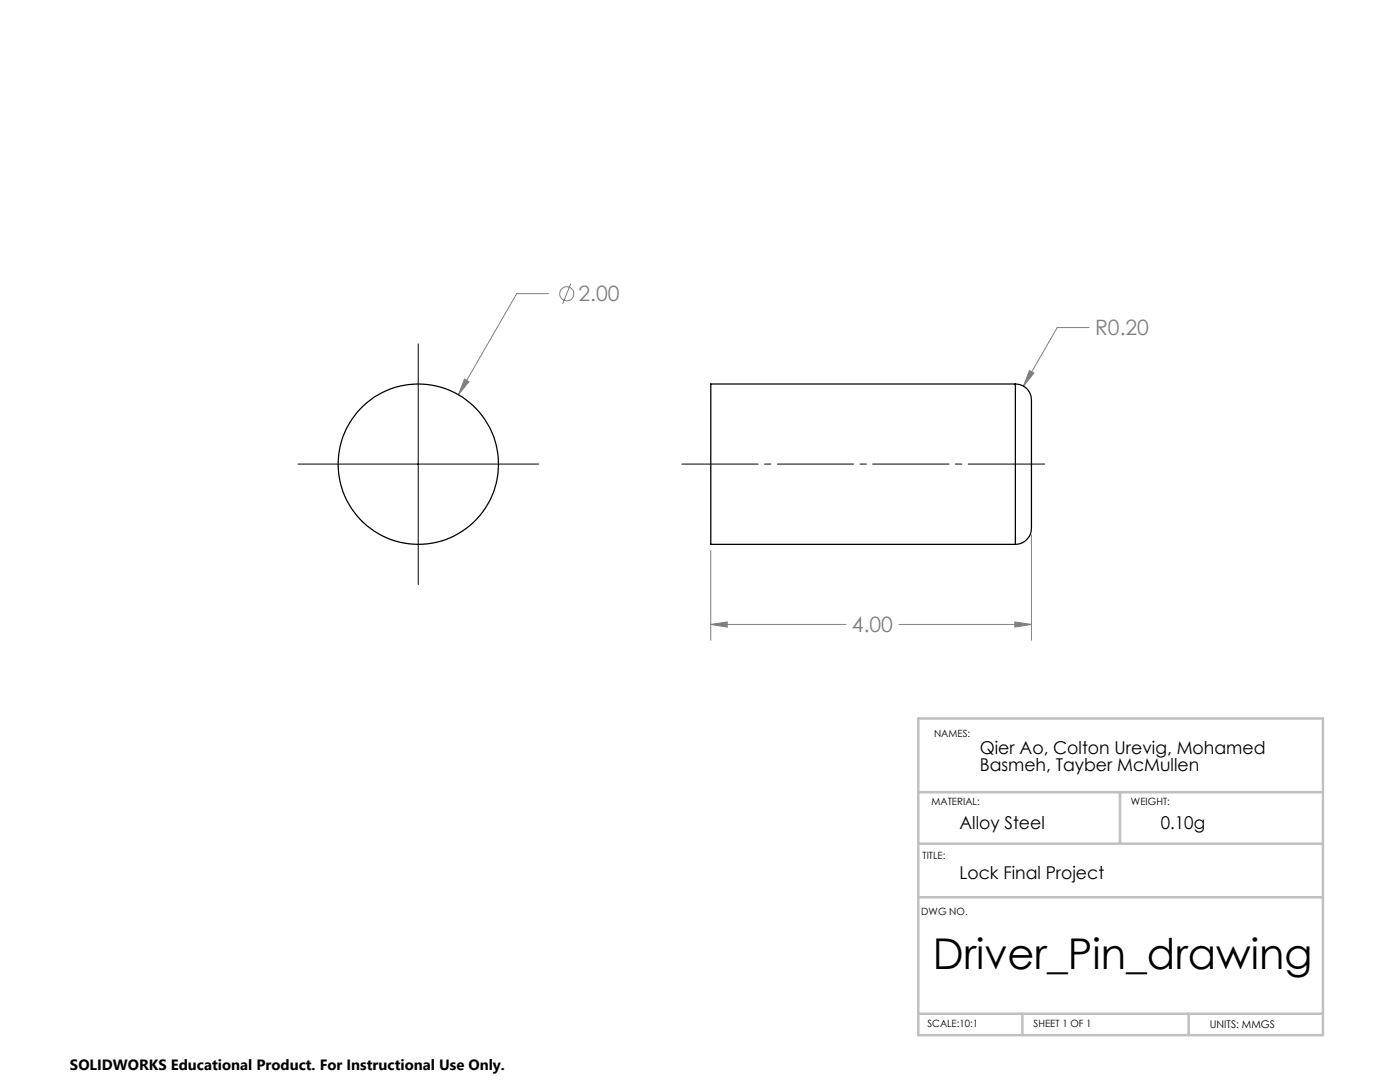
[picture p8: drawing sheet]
<svg xmlns="http://www.w3.org/2000/svg" width="279mm" height="216mm" viewBox="0 0 279 216" stroke-linecap="round" stroke-linejoin="round" font-family="sans-serif">
<g fill="none" stroke="#808080" stroke-width=".2">
<path d="M109.5 58.6h-6.4l-11.6 20.2M113.9 56.6l-1.6 4M92.7 75.6l.9 .6-2.1 2.6zM205.5 73.9l.8 .5-2 2.6zM217.3 65.4h-6.3l-6.7 11.6M141.9 109.9v17.9M205.8 106.7v21.1M141.9 124.6l3.2-.5v1zM141.9 124.6h26.9M179.4 124.6h26.4M202.5 124.1l3.3 .5-3.3 .5z"/>
<circle cx="113.1" cy="58.6" r="1.41"/>
</g>
<path d="M135.5 92.6h73.5" fill="none" stroke="#000" stroke-width=".2" stroke-dasharray="15.2 1.3 1.3 1.3" stroke-dashoffset="-.6"/>
<path d="M83.5 68.6v48M59.5 92.6h48" fill="none" stroke="#000" stroke-width=".2"/>
<path d="M183.3 143.4h80.7v63.2h-80.7zM183.3 158.1h80.5M223.5 158.1v10.2M183.3 168.3h80.5M183.3 179h80.7M183.3 202.3h80.7M204 202.3v4.3M237.2 202.3v4.3" fill="none" stroke="#c0c0c0" stroke-width=".5"/>
<path d="M92.7 75.6l-1.2 3.2 2.1-2.6zM141.9 124.6l3.2-.5v1zM202.5 124.1l3.3 .5-3.3 .5zM205.5 73.9l-1.2 3.1 2-2.6z" fill="#808080"/>
<g fill="none" stroke="#000" stroke-width=".25">
<path d="M202.6 76.6a3.5 3.5 0 0 1 3.2 4.3v20.2a21.4 21.4 0 0 1-.2 5.5 3.2 3.2 0 0 1-3 2M202.6 76.6h-60.7v32h60.7M202.6 76.6v32"/>
<circle cx="83.5" cy="92.6" r="16"/>
</g>
<text font-size="8.5" x="186.1" y="193.3">Driver_Pin_drawing</text>
<g font-size="4.2" fill="#808080">
<text x="115.5" y="60.2">2.00</text>
<text x="218.5" y="66.9">R0.20</text>
<text x="170" y="126.2">4.00</text>
</g>
<g font-size="3.5">
<text x="195.5" y="150.4">Qier Ao, Colton Urevig, Mohamed</text>
<text x="195.5" y="153.9">Basmeh, Tayber McMullen</text>
<text x="191.5" y="165.5">Alloy Steel</text>
<text x="231.6" y="165.5">0.10g</text>
<text x="191.5" y="175.3">Lock Final Project</text>
</g>
<text font-size="3" x="14" y="213.5">SOLIDWORKS Educational Product. For Instructional Use Only.</text>
<text font-size="2.1" x="241.4" y="205">UNITS: MMGS</text>
<g font-size="2">
<text x="186.4" y="147.1">NAMES:</text>
<text x="185.9" y="160.7">MATERIAL:</text>
<text x="225.7" y="160.7">WEIGHT:</text>
<text x="184.1" y="171.5">TITLE:</text>
<text x="183.9" y="182.6">DWG NO.</text>
<text x="185.1" y="205">SCALE:10:1</text>
<text x="206.3" y="205">SHEET 1 OF 1</text>
</g>
</svg>
